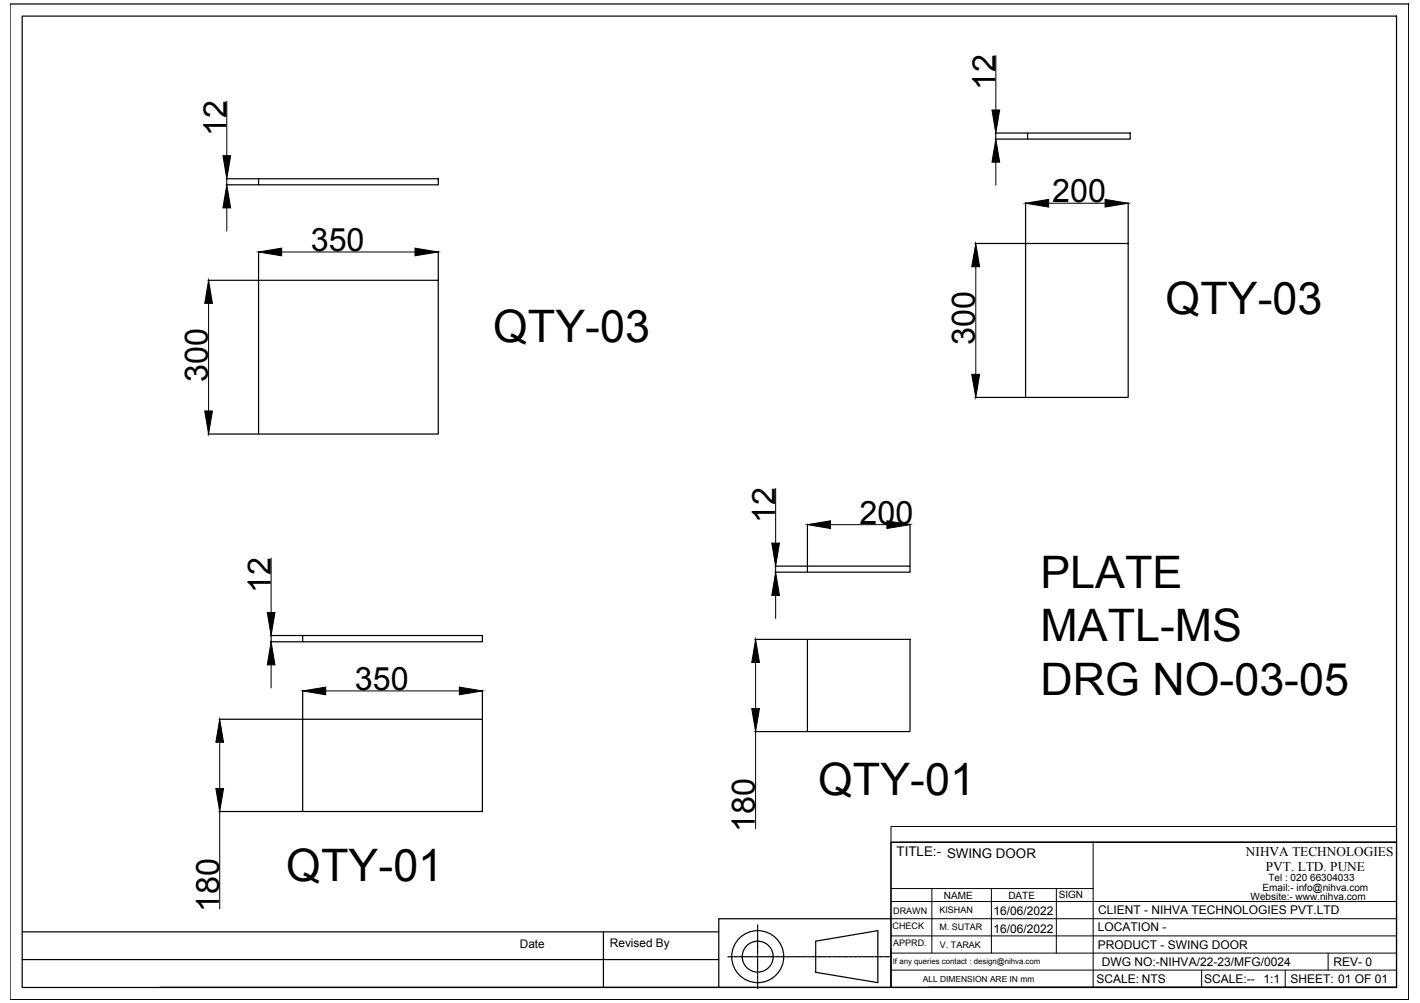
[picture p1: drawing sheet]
<svg xmlns="http://www.w3.org/2000/svg" width="297mm" height="210mm" viewBox="0 0 297 210" stroke-linecap="round" stroke-linejoin="round" font-family="sans-serif">
<!-- layer: 0 -->
<g fill="none" stroke="#000" stroke-width=".25">
<path d="M2.1 .8h292.6v208.4h-292.6zM4.6 3.4h287.5v203.3h-287.5zM47.3 38.7h6.7M47.3 37.4h6.7M54.1 37.4h37.6v1.3h-37.6zM208.2 29.1h6.7M208.2 27.8h6.7M215 27.8h21.4v1.3h-21.4zM43.5 58.7h10.5M54.1 58.7h37.6v32.1h-37.6zM54.1 52.6v6M91.7 52.6v6"/>
<path d="M203.9 51h10.6M214.5 51h21.5v32.2h-21.5zM214.5 42.4v9M236 42.4v8.5M43.5 90.8h10.5M203.9 83.2h10.6M162.1 119.7h6.7M162.1 118.5h6.7M168.9 118.5h21.5v1.2h-21.5zM168.9 109.7v8.7M190.4 109.7v8.7M56.5 134.3h6.8"/>
<path d="M56.5 133h6.8M63.3 133h37.6v1.3h-37.6zM157.9 133.8h10.9M168.9 133.8h21.5v19.3h-21.5zM45.8 150.5h17.5M63.3 150.5h37.6v19.3h-37.6zM63.3 144.5v5.9M100.9 144.5v5.9M157.9 153.1h10.9M45.8 169.8h17.5M186.4 176.3h105.7v30.3h-105.7zM4.6 195h145.8"/>
<path d="M126.2 195v11.7M158.5 193.6v.4M158.5 194.1v.2M158.5 194.4v.7M158.5 195.2v.2M158.5 195.5v.7M158.5 196.3v.2M158.5 196.6v.7M158.5 197.4v.2M158.5 197.7v.7M158.5 198.5v.2M158.5 198.8v.7"/>
<path d="M158.5 199.6v.1M158.5 199.9v.7M170.6 197l13-2.2v10.8l-13-2.1zM186.4 192.3h-36v14.3h-117M4.6 200.8h145.8M150.4 206.6h36M152.3 200.2h.8M153.2 200.2h.2M153.5 200.2h.7M154.3 200.2h.2M154.6 200.2h.7M155.4 200.2h.2"/>
<path d="M155.7 200.2h.7M156.5 200.2h.2M156.8 200.2h.7M157.6 200.2h.2M157.9 200.2h.7M158.5 200.7v.1M158.5 200.9v.8M158.5 201.8v.1M158.5 202v.7M158.5 202.8v.2M158.5 203.1v.7M158.5 203.9v.2"/>
<path d="M158.5 204.2v.7M158.5 205v.2M158.5 205.3v.7M158.5 206.1v.2M158.5 206.4v.5M158.7 200.2h.2M159 200.2h.7M159.8 200.2h.1M160 200.2h.8M160.9 200.2h.1M161.1 200.2h.7M162 200.2h.1"/>
<path d="M162.2 200.2h.7M163.1 200.2h.1M163.4 200.2h.6M164.2 200.2h.1M164.5 200.2h.6M165.3 200.2h.1M165.5 200.2h.7M166.4 200.2h.1M166.6 200.2h.7M167.4 200.2h.2M167.7 200.2h.7M168.5 200.2h.1"/>
<path d="M168.8 200.2h.7M169.6 200.2h.1M169.9 200.2h.6M170.7 200.2h.1M171 200.2h.6M171.8 200.2h.1M172.1 200.2h.6M172.9 200.2h.1M173.2 200.2h.6M174 200.2h.1M174.2 200.2h.7M175.1 200.2h.1"/>
<path d="M175.3 200.2h.7M176.2 200.2h.1M176.4 200.2h.7M177.2 200.2h.2M177.5 200.2h.7M178.3 200.2h.2M178.6 200.2h.7M179.4 200.2h.2M179.7 200.2h.7M180.5 200.2h.2M180.8 200.2h.7M181.6 200.2h.2"/>
<path d="M181.9 200.2h.7M182.7 200.2h.1M183 200.2h.7M183.8 200.2h.1M184.1 200.2h.6M184.9 200.2h.1M185.2 200.2h.8M194.3 206.6h97.8"/>
<circle cx="158.5" cy="200.2" r="5.4"/>
<circle cx="158.5" cy="200.2" r="3.2"/>
</g>
<g fill="none" stroke="#000" stroke-width=".21">
<path d="M208.3 11.6v11.4M47.4 21.2v11.4M47.4 37.4v1.3M208.3 27.8v1.3M208.3 33.9v4.9M47.4 43.5v4.9M58.9 52.7h27.9M204.1 55.8v22.5M219.4 42.5h11.8M43.6 63.5v22.5M56.7 116.8v11.4M162.2 102.3v11.4"/>
<path d="M162.2 118.5v1.2M173.7 109.8h11.8M56.7 133v1.3M56.7 139.1v4.9M158.1 138.6v9.7M162.2 124.6v4.8M46 155.3v9.7M68.1 144.6h28M158.1 153.1v20.4M46 169.8v20.4M186.4 173h105.7v3.3h-105.7zM186.4 176.3v30.3"/>
<path d="M188.2 176.3h103.9M228.7 176.3v30.3M186.4 199.5h105.7M186.4 195.9h105.7M186.4 192.3h105.7M186.4 188.7h105.7M186.4 186h42.3M194.9 186v13.5M207.4 186v13.5M221 186v13.5M277.8 199.5v3.5M186.4 203h105.7"/>
<path d="M251.4 203v3.6M268.8 203v3.6"/>
</g>
<g fill="#000" stroke="#000" stroke-width=".21">
<path d="M46.6 32.6h1.6l-.8 4.8zM208.3 29.1l.8 4.8h-1.6zM207.5 23h1.6l-.8 4.8zM47.4 38.7l.8 4.8h-1.6zM54.1 52.7l4.8-.8v1.6zM86.8 51.9l4.9 .8-4.9 .8zM204.1 51l.8 4.8h-1.6zM214.5 42.5l4.9-.8v1.6zM231.2 41.7l4.8 .8-4.8 .8zM43.6 58.7l.8 4.8h-1.6zM203.3 78.3h1.6l-.8 4.9zM42.8 86h1.6l-.8 4.8z"/>
<path d="M161.4 113.7h1.7l-.9 4.8zM168.9 109.8l4.8-.8v1.6zM185.5 109l4.9 .8-4.9 .8zM56.7 134.3l.8 4.8h-1.6zM55.9 128.2h1.6l-.8 4.8zM158.1 133.8l.8 4.8h-1.6zM162.2 119.7l.9 4.9h-1.7zM46 150.5l.8 4.8h-1.6zM63.3 144.6l4.8-.8v1.6zM96.1 143.8l4.8 .8-4.8 .8zM157.3 148.3h1.6l-.8 4.8zM45.2 165h1.6l-.8 4.8z"/>
</g>
<g font-size="9.4">
<text x="243.8" y="65.7">QTY-03</text>
<text x="103.2" y="71.5">QTY-03</text>
<text x="217.6" y="123">PLATE</text>
<text x="217.7" y="134.2">MATL-MS</text>
<text x="217.6" y="145.5">DRG NO-03-05</text>
<text x="171.1" y="166.4">QTY-01</text>
<text x="59.9" y="184.4">QTY-01</text>
</g>
<g font-size="6.7">
<text x="208.2" y="18.8" transform="rotate(-90 208.2 18.8)">12</text>
<text x="47.4" y="28.4" transform="rotate(-90 47.4 28.4)">12</text>
<text x="220.1" y="42.4">200</text>
<text x="65" y="52.6">350</text>
<text x="203.9" y="72.2" transform="rotate(-90 203.9 72.2)">300</text>
<text x="43.5" y="79.9" transform="rotate(-90 43.5 79.9)">300</text>
<text x="162.2" y="109.5" transform="rotate(-90 162.2 109.5)">12</text>
<text x="179.8" y="109.7">200</text>
<text x="56.6" y="124" transform="rotate(-90 56.6 124)">12</text>
<text x="74.2" y="144.5">350</text>
<text x="157.9" y="174.1" transform="rotate(-90 157.9 174.1)">180</text>
<text x="45.8" y="190.9" transform="rotate(-90 45.8 190.9)">180</text>
</g>
<g font-size="2.8">
<text x="187.6" y="179.2">TITLE:- SWING DOOR</text>
<text x="260.6" y="179.1">NIHVA TECHNOLOGIES</text>
<text x="264.8" y="182.3">PVT. LTD. PUNE</text>
</g>
<g font-size="2.5">
<text x="207.8" y="191.6">16/06/2022</text>
<text x="229.7" y="191.3">CLIENT - NIHVA TECHNOLOGIES PVT.LTD</text>
<text x="207.8" y="195.2">16/06/2022</text>
<text x="229.6" y="194.9">LOCATION -</text>
<text x="108.7" y="198.5">Date</text>
<text x="127.6" y="198.2">Revised By</text>
<text x="229.6" y="198.5">PRODUCT - SWING DOOR</text>
<text x="230.5" y="202.1">DWG NO:-NIHVA/22-23/MFG/0024</text>
<text x="279" y="202.1">REV- 0</text>
<text x="229.3" y="205.7">SCALE: NTS</text>
<text x="251.9" y="205.7">SCALE:--</text>
<text x="264.3" y="205.7">1:1</text>
<text x="269.9" y="205.7">SHEET: 01 OF 01</text>
</g>
<g font-size="2.1">
<text x="265.3" y="184.4">Tel : 020 66304033</text>
<text x="197.4" y="188.1">NAME</text>
<text x="210.9" y="188.2">DATE</text>
<text x="221.5" y="188">SIGN</text>
<text x="261.6" y="188.4">Website:- www.nihva.com</text>
<text x="264.1" y="186.5">Email:- info@nihva.com</text>
</g>
<g font-size="1.9">
<text x="186.8" y="191.2">DRAWN</text>
<text x="196.5" y="191.1">KISHAN</text>
<text x="186.7" y="194.4">CHECK</text>
<text x="186.8" y="198">APPRD.</text>
<text x="196.5" y="194.7">M. SUTAR</text>
<text x="196.6" y="198.3">V. TARAK</text>
</g>
<text font-size="1.8" x="193" y="205.4">ALL DIMENSION ARE IN mm</text>
<text font-size="1.6" x="186.8" y="201.7">If any queries contact : design@nihva.com</text>
</svg>
